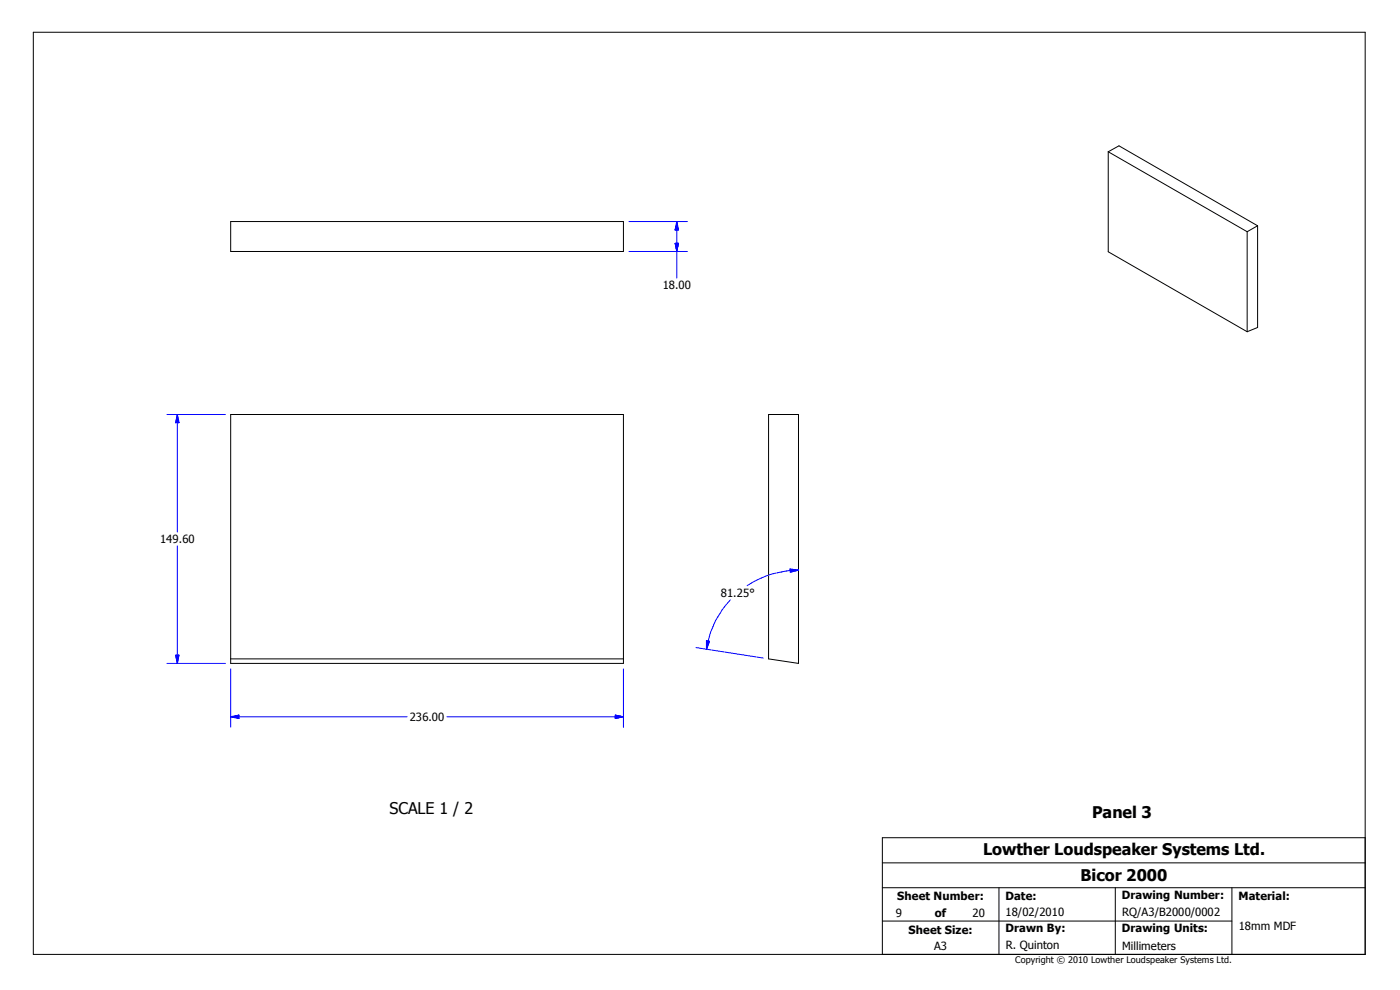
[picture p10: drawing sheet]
<svg xmlns="http://www.w3.org/2000/svg" width="420mm" height="297mm" viewBox="0 0 420 297" stroke-linecap="round" stroke-linejoin="round" font-family="sans-serif">
<g fill="none" stroke="#000" stroke-width=".3">
<path d="M10 9.7h399.4v276.3h-399.4zM332.3 45.5v30l41.7 23.9M332.3 45.5l41.7 23.9M332.3 45.5l3.2-1.8 41.6 24M69.2 66.4h117.7v9h-117.7zM374 69.4v30M377.1 67.7v30.4l-3.1 1.3M377.1 67.7l-3.1 1.7M69.2 124.2h117.7v74.6h-117.7zM230.5 124.2h8.9v74.6l-8.9-1.3zM69.2 197.5h117.7M264.6 258.6h144.8"/>
<path d="M409.4 251.1h-144.8v34.9M264.6 276h104.8M264.6 266h144.8M299.6 266v20M334.4 266v20M369.4 266v20"/>
</g>
<g fill="none" stroke="#00f" stroke-width=".3">
<path d="M188.6 66.4h17.5M188.6 75.4h17.5M202.4 72.9h1.1l-.6 2.5zM202.9 66.4v16.9M202.9 66.4l.6 2.5h-1.1zM50 124.2h17.6M53.2 124.2v35.2M53.2 124.2l.5 2.5h-1zM53.2 163.6v35.2M219 179.8a26.6 26.6 0 0 0-7.2 14.8M236.9 170.5l2.5 .4-2.4 .6zM239.4 170.9a27.4 27.4 0 0 0-15.4 4.6"/>
<path d="M50 198.8h17.6M52.7 196.4h1l-.5 2.4zM208.7 194.1l20.2 3.1M211.8 192l1 .2-1 2.4zM69.2 214.8h52.9M69.2 214.8l2.4-.5v1zM69.2 200.4v17.5M134 214.8h52.9M184.5 214.3l2.4 .5-2.4 .5zM186.9 200.4v17.5"/>
</g>
<g fill="#00f" stroke="#00f" stroke-width=".3">
<path d="M69.2 214.8l2.4-.5v1z" fill-rule="evenodd"/>
<path d="M184.5 214.3l2.4 .5-2.4 .5z" fill-rule="evenodd"/>
<path d="M52.7 196.4h1l-.5 2.4z" fill-rule="evenodd"/>
<path d="M53.2 124.2l.5 2.5h-1z" fill-rule="evenodd"/>
<path d="M202.4 72.9h1.1l-.6 2.5z" fill-rule="evenodd"/>
<path d="M202.9 66.4l.6 2.5h-1.1z" fill-rule="evenodd"/>
<path d="M211.8 192l1 .2-1 2.4z" fill-rule="evenodd"/>
<path d="M236.9 170.5l2.5 .4-2.4 .6z" fill-rule="evenodd"/>
</g>
<g font-size="4.8">
<text x="116.8" y="243.9">SCALE 1 / 2</text>
<text x="327.5" y="245.2">Panel 3</text>
<text x="294.8" y="256.2">Lowther Loudspeaker Systems Ltd.</text>
<text x="324" y="264.1">Bicor 2000</text>
</g>
<g font-size="3.4">
<text x="198.7" y="86.7">18.00</text>
<text x="48" y="162.7">149.60</text>
<text x="216.2" y="178.8">81.25°</text>
<text x="122.9" y="216">236.00</text>
<text x="269.1" y="269.8">Sheet Number:</text>
<text x="301.5" y="269.8">Date:</text>
<text x="336.4" y="269.5">Drawing Number:</text>
<text x="371.3" y="269.8">Material:</text>
<text x="268.6" y="274.8">9</text>
<text x="280.3" y="274.8">of</text>
<text x="291.6" y="274.8">20</text>
<text x="301.5" y="274.6">18/02/2010</text>
<text x="336.5" y="274.5">RQ/A3/B2000/0002</text>
<text x="272.5" y="279.8">Sheet Size:</text>
<text x="301.5" y="279.4">Drawn By:</text>
<text x="336.4" y="279.4">Drawing Units:</text>
<text x="371.4" y="278.8">18mm MDF</text>
<text x="280.1" y="284.7">A3</text>
<text x="301.6" y="284.5">R. Quinton</text>
<text x="336.5" y="284.7">Millimeters</text>
</g>
<text font-size="2.7" x="304.4" y="288.6">Copyright © 2010 Lowther Loudspeaker Systems Ltd.</text>
</svg>
